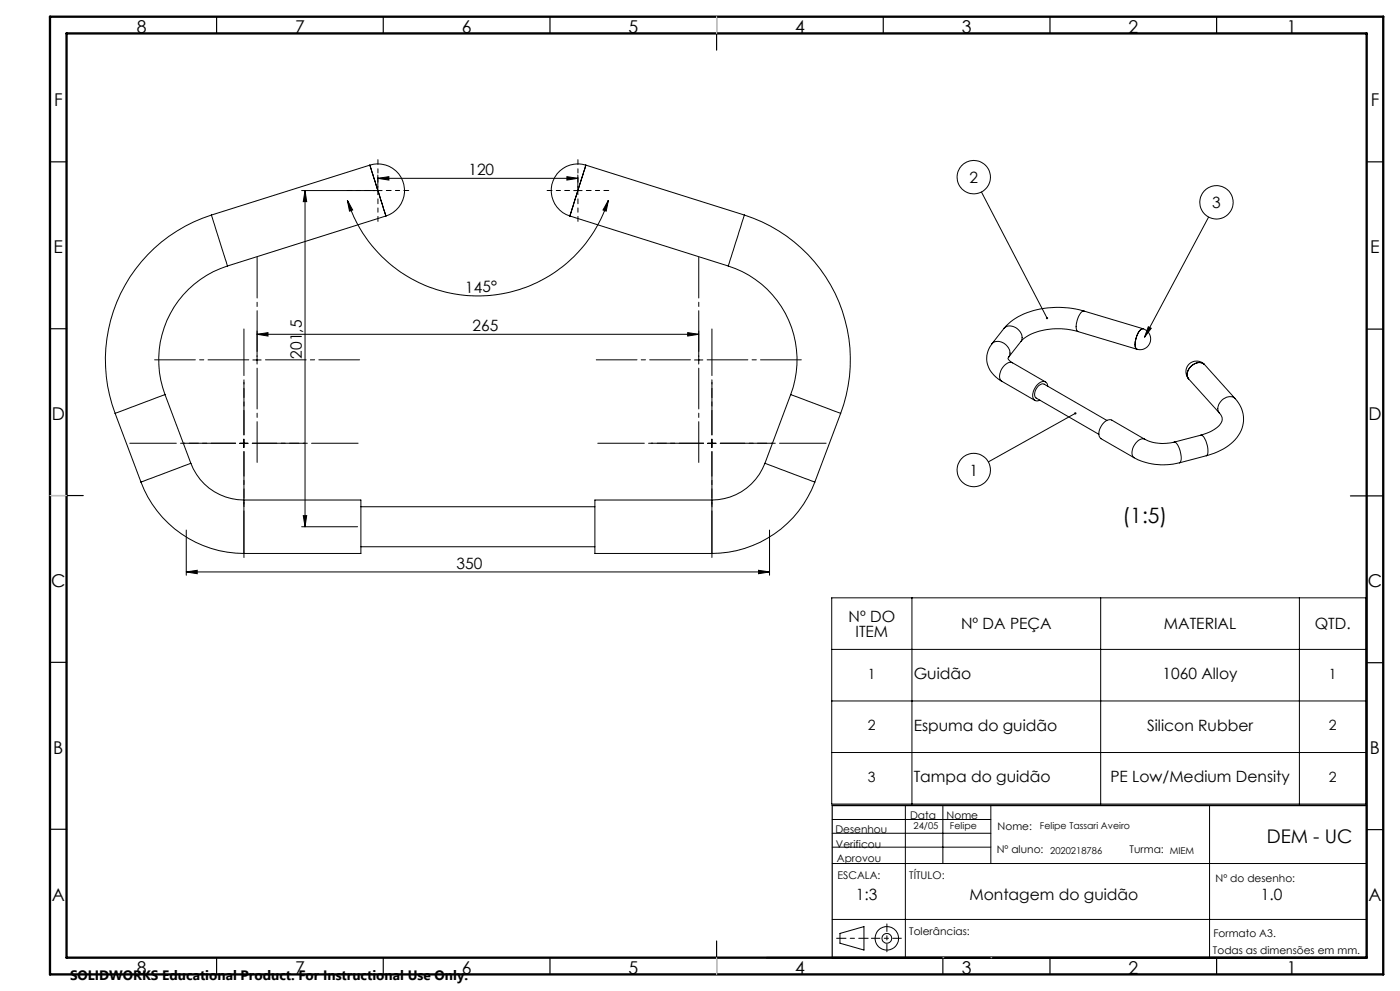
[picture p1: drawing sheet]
<svg xmlns="http://www.w3.org/2000/svg" width="420mm" height="297mm" viewBox="0 0 420 297" stroke-linecap="round" stroke-linejoin="round" font-family="sans-serif">
<g fill="none" stroke="#000" stroke-width=".3">
<path d="M90.5 57.1h24.1M91.5 57.1l.5 3.3h-1zM91.5 57.1v100.8M110.9 49.5a8 8 0 0 1 10.1 5.2 8 8 0 0 1-5.2 10M110.9 49.5l4.9 15.2M110.9 49.5l-47.5 14.9M113.3 53.4l3.4-.5v1.1zM113.3 52.5v5.8M113.3 53.4h60.1M170.1 52.9l3.3 .5-3.3 .6zM172.1 57.1h2.5M173.4 52.5v5.8"/>
<path d="M175.8 49.5a8 8 0 0 0-10.1 5.2 8 8 0 0 0 5.3 10M175.8 49.5l-4.8 15.2M175.8 49.5l47.5 14.9M294.4 57.5l19.7 37.8M63.4 64.4a45.5 45.5 0 0 0-28.9 59.5M63.4 64.4l4.8 15.3M68.2 79.7a29.5 29.5 0 0 0-18.7 38.5M104.2 60l1.6 2.9-1 .4zM104.2 60a41.1 41.1 0 0 0 39.2 28.7 41.1 41.1 0 0 0 39.1-28.7M115.8 64.7l-47.6 15M171 64.7l47.5 15M182.5 60l-.6 3.3-1-.4z"/>
<path d="M218.5 79.7a29.5 29.5 0 0 1 18.7 38.5M223.3 64.4a45.5 45.5 0 0 1 28.9 59.5M223.3 64.4l-4.8 15.3M362.6 65l-19.2 36.1M77.1 99.2v9.9M206.3 99.7l3.3 .5-3.3 .5zM209.6 99.2v9.9M301.2 98.4a3.3 3.3 0 0 1 5.2 1.6l.2 1.2-.4 1.2M301.2 98.4l-3.6 4.6M323.4 99.4a19.9 19.9 0 0 0-16 1.8l-1.2 1.2M323.4 99.4l17.7 5.3M325.2 93.2a26.1 26.1 0 0 0-21.3 2.7l-2.7 2.5"/>
<path d="M325.2 93.2a3.7 3.7 0 0 0-2.2 3.4 2.67 2.67 0 0 0 .4 2.8M325.2 93.2l17.7 5.3M342.9 98.5a3.2 3.2 0 0 1 2.2 4 3.2 3.2 0 0 1-4 2.2M342.9 98.5a3.7 3.7 0 0 0-2.2 3.4 2.63 2.63 0 0 0 .4 2.8M344.5 97.9l.9 .5-2 2.7zM49.5 118.2l-15 5.7M49.5 118.2l7.8 20.6M75.8 107.9h2.6M77.1 100.2l3.3-.5v1zM77.1 100.2h132.5M208.4 107.9h2.5M237.2 118.2l15 5.7"/>
<path d="M237.2 118.2l-7.7 20.6M297.6 103a7.1 7.1 0 0 0 1.8 10.6l1.1 .7M297.6 103a3.4 3.4 0 0 1 5.4 2.4l-.1 1.1-.3 .5M300.5 114.3l10 5.7M302.6 107l-.2 .4 .2 .4 1.1 .9M303.7 108.7a3.3 3.3 0 0 0-3.6 2.8 2.25 2.25 0 0 0 .4 2.8M303.7 108.7l10 5.8M306.2 102.4l-3.6 4.6M314.3 115.7a1.47 1.47 0 0 0-1-1.4 1.47 1.47 0 0 0-1.7 .7 4 4 0 0 0-1.4 4.8l.7 .4 1-.3M356.6 113.6l9.2 10.2M361.4 109.3a3.2 3.2 0 0 0-4.6-.3 3.2 3.2 0 0 0-.2 4.6M361.4 109.3a3.4 3.4 0 0 0-5.2 2.6v.7l.4 1"/>
<path d="M361.4 109.3l9.2 10.2M370.6 119.5a8.9 8.9 0 0 1-1.3 13.5 19.6 19.6 0 0 1-7.4 3.6M370.6 119.5a3.4 3.4 0 0 0-5.2 2.6v.7l.4 1M34.5 123.9l7.8 20.6M57.3 138.8a16.9 16.9 0 0 0 15.9 11.1M57.3 138.8l-15 5.7M71.9 132.9h2.5M73.2 131.6v2.5M212.3 132.9h2.5M213.6 131.6v2.5M229.5 138.8a17 17 0 0 1-15.9 11.1M229.5 138.8l14.9 5.7"/>
<path d="M252.2 123.9l-7.8 20.6M322.6 123.9l-26.1 14.5M332.1 126l-18.8-10.9a2.65 2.65 0 0 0-2.9 2.8l.1 .9 .4 .5 18.8 10.9M340.3 137.2a18.9 18.9 0 0 0 13.5 1.5M343.4 131.7a12.9 12.9 0 0 0 8.8 .8M343.4 131.7l-9.9-5.8a3.1 3.1 0 0 0-3.4 2.4 2.44 2.44 0 0 0 .2 3.2l10 5.7M343.4 131.7a3 3 0 0 0-3.4 2.3 2.49 2.49 0 0 0 .3 3.2M352.2 132.5a3.9 3.9 0 0 1 2 3.5 2.47 2.47 0 0 1-.4 2.7M360.3 130.4a4 4 0 0 1 2 3.5 2.8 2.8 0 0 1-.4 2.7M360.3 130.4l-8.1 2.1M361.9 136.6l-8.1 2.1M365.8 123.8a2.49 2.49 0 0 1-.3 3.9 12.2 12.2 0 0 1-5.2 2.7"/>
<path d="M42.3 144.5a33.1 33.1 0 0 0 30.9 21.4M55.9 158.9v13.5M73.2 149.9h35.1v16h-35.1M73.2 149.9v16M90.5 157.9h16.8M91 154.5h1l-.5 3.4zM108.3 151.9h70.2M213.6 149.9h-35.1v16h35.1M213.6 149.9v16M230.9 158.9v13.5M244.4 144.5a33.1 33.1 0 0 1-30.8 21.4M55.9 171.4l3.3-.5v1z"/>
<path d="M55.9 171.4h175M108.3 163.9h70.2M227.6 170.9l3.3 .5-3.3 .5zM249.5 179.2h160.3v61.8h-160.3zM273.6 179.2v61.8M330.2 179.2v61.8M389.8 179.2v61.8M249.5 194.6h160.3M249.5 210.1h160.3M249.5 225.5h160.3M249.7 258.8h160.3M249.7 249.7h47.6"/>
<path d="M249.7 245.6h47.6M249.7 253.9h47.6M271.6 241.4v45.6M282.9 241.4v17.4M297.3 241.4v17.4M362.9 241.4v45.6M249.7 275.6h160.3M252 279.7l7.2-2v7l-7.2-2z"/>
<circle cx="292.1" cy="53.1" r="5"/>
<circle cx="364.9" cy="60.6" r="5"/>
<circle cx="292.1" cy="140.9" r="5"/>
<circle cx="266" cy="281.2" r="1.46"/>
<circle cx="266.1" cy="281.2" r="3.5"/>
</g>
<path d="M74.6 107.8h-28.2M77.1 105.3v-28.2M77.1 110.3v28.3M79.6 107.8h28.3M207.1 107.8h-28.2M209.6 105.3v-28.2M209.6 110.3v28.3M212.1 107.8h28.3" fill="none" stroke="#000" stroke-width=".3" stroke-dasharray="15.2 1.3 1.3 1.3" stroke-dashoffset="3"/>
<path d="M70.7 132.8h-15.8M73.2 130.3v-15.7M73.2 135.3v15.8M75.7 132.8h15.7M211.1 132.8h-15.8M213.6 130.3v-15.7M213.6 135.3v15.8M216.1 132.8h15.7" fill="none" stroke="#000" stroke-width=".3" stroke-dasharray="15.2 1.3 1.3 1.3" stroke-dashoffset="7.9"/>
<path d="M70.7 132.8h-31.8M73.2 130.3v-31.7M73.2 135.3v31.8M75.7 132.8h31.7M211.1 132.8h-31.8M213.6 130.3v-31.7M213.6 135.3v31.8M216.1 132.8h31.7" fill="none" stroke="#000" stroke-width=".3" stroke-dasharray="15.2 1.3 1.3 1.3" stroke-dashoffset="1.3"/>
<path d="M110.9 57.1h-6.8M113.4 54.6v-6.8M113.4 59.6v6.7M115.9 57.1h6.7M170.9 57.1h-6.8M173.4 54.6v-6.8M173.4 59.6v6.7M175.9 57.1h6.7" fill="none" stroke="#000" stroke-width=".3" stroke-dasharray="15.2 1.3 1.3 1.3" stroke-dashoffset="13.8"/>
<path d="M261.4 281.2h9" fill="none" stroke="#000" stroke-width=".3" stroke-dasharray="15.2 1.3 1.3 1.3" stroke-dashoffset="12.7"/>
<path d="M266.1 276.9v8.3" fill="none" stroke="#000" stroke-width=".3" stroke-dasharray="15.2 1.3 1.3 1.3" stroke-dashoffset="13"/>
<path d="M260.4 281.2h-9.4" fill="none" stroke="#000" stroke-width=".3" stroke-dasharray="15.2 1.3 1.3 1.3" stroke-dashoffset="12.4"/>
<g fill="none" stroke="#000" stroke-width=".35">
<path d="M65 5v5M115 5v5M165 5v5M215 5v10M265 5v5M315 5v5M365 5v5M15 48.5h5M410 48.5h5M15 98.5h5M410 98.6h5M15 148.5h10"/>
<path d="M405.1 148.6h9.9M15 198.5h5M410 198.6h5M15 248.5h5M249.7 241.4v45.6M410 248.6h5M410 241.4v45.6M65 287v5M115 287v5M165 287v5M215 282v10M282.9 287v5"/>
<path d="M315 287v5M365 287v5"/>
</g>
<path d="M249.7 241.4h160.3M230 287h180" fill="none" stroke="#000" stroke-width=".5"/>
<path d="M15 5h400v287h-400zM20 10h390v277h-390z" fill="none" stroke="#000" stroke-width=".7"/>
<path d="M282.9 287h.1M297.3 287h.1" fill="none" stroke="#c0c0c0" stroke-width=".3"/>
<path d="M215 5v5M15 148.5h5M215 287v5" fill="none" stroke="#c0c0c0" stroke-width=".35"/>
<g fill="#000">
<path d="M91.5 57.1l.5 3.3h-1zM91 154.5h1l-.5 3.4z"/>
<path d="M104.2 60l1.6 2.9-1 .4zM182.5 60l-.6 3.3-1-.4z"/>
<path d="M77.1 100.2l3.3-.5v1zM206.3 99.7l3.3 .5-3.3 .5z"/>
<path d="M344.5 97.9l.9 .5-2 2.7zM313.8 95.1l.1 .5h.4l-.2-.3 .2 .3 .1-.1-.1-.4zM322.3 123.7a.34 .34 0 0 0 .3 .5 .34 .34 0 0 0 .3-.5l-.3 .2 .3-.2-.3-.2z"/>
<path d="M227.6 170.9l3.3 .5-3.3 .5zM55.9 171.4l3.3-.5v1zM170.1 52.9l3.3 .5-3.3 .6zM113.3 53.4l3.4-.5v1.1z"/>
</g>
<text font-size="6.3" x="336.8" y="156.7">(1:5)</text>
<text font-size="5.6" x="380" y="252.6">DEM - UC</text>
<g font-size="5.3">
<text x="41" y="9.9">8</text>
<text x="88.5" y="9.9">7</text>
<text x="138.5" y="9.9">6</text>
<text x="188.5" y="9.9">5</text>
<text x="238.5" y="9.9">4</text>
<text x="288.5" y="9.9">3</text>
<text x="338.5" y="9.9">2</text>
<text x="386" y="9.9">1</text>
<text x="16.2" y="31.7">F</text>
<text x="411.2" y="31.7">F</text>
<text x="16.1" y="75.9">E</text>
<text x="411.1" y="75.9">E</text>
<text x="15.5" y="125.9">D</text>
<text x="410.5" y="125.9">D</text>
<text x="15.4" y="175.9">C</text>
<text x="410.4" y="175.9">C</text>
<text x="16" y="225.9">B</text>
<text x="411" y="225.9">B</text>
<text x="15.5" y="270.2">A</text>
<text x="410.5" y="270.2">A</text>
<text x="41" y="291.9">8</text>
<text x="88.5" y="291.9">7</text>
<text x="138.5" y="291.9">6</text>
<text x="188.5" y="291.9">5</text>
<text x="238.5" y="291.9">4</text>
<text x="288.5" y="291.9">3</text>
<text x="338.5" y="291.9">2</text>
<text x="386" y="291.9">1</text>
</g>
<g font-size="4.7">
<text x="140.5" y="52.4">120</text>
<text x="290.9" y="54.8">2</text>
<text x="363.7" y="62.3">3</text>
<text x="139.6" y="87.8" transform="rotate(-1 139.6 87.8)">145°</text>
<text x="141.7" y="99.2">265</text>
<text x="90.5" y="107.5" transform="rotate(-90 90.5 107.5)">201,5</text>
<text x="290.9" y="142.5">1</text>
<text x="137" y="170.4">350</text>
<text x="254.6" y="186.3">Nº DO</text>
<text x="256.6" y="190.8">ITEM</text>
<text x="288.3" y="188.6">Nº DA PEÇA</text>
<text x="349.2" y="188.6">MATERIAL</text>
<text x="394.4" y="188.6">QTD.</text>
<text x="274.1" y="203.6">Guidão</text>
<text x="348.8" y="203.6">1060 Alloy</text>
<text x="274.1" y="219">Espuma do guidão</text>
<text x="344.1" y="219">Silicon Rubber</text>
<text x="274.1" y="234.5">Tampa do guidão</text>
<text x="333.1" y="234.5">PE Low/Medium Density</text>
<text x="256.8" y="269.8">1:3</text>
<text x="290.8" y="269.8">Montagem do guidão</text>
<text x="378.2" y="269.8">1.0</text>
</g>
<g font-size="4.2">
<text x="260.4" y="203.5">1</text>
<text x="398.6" y="203.5">1</text>
<text x="260.4" y="218.9">2</text>
<text x="398.6" y="218.9">2</text>
<text x="260.4" y="234.4">3</text>
<text x="398.6" y="234.4">2</text>
</g>
<text font-size="4.1" x="21" y="293.7">SOLIDWORKS Educational Product. For Instructional Use Only.</text>
<g font-size="3.2">
<text x="273" y="245.6">Data</text>
<text x="284" y="245.6">Nome</text>
<text x="250.6" y="249.7">Desenhou</text>
<text x="299.3" y="248.8">Nome:</text>
<text x="250.8" y="254.1">Verificou</text>
<text x="299" y="255.8">Nº aluno:</text>
<text x="338.9" y="255.8">Turma:</text>
<text x="251.1" y="258.3">Aprovou</text>
<text x="251.3" y="263.4">ESCALA:</text>
<text x="272.8" y="263.4">TÍTULO:</text>
<text x="364.7" y="264.4">Nº do desenho:</text>
<text x="272.8" y="280.2">Tolerâncias:</text>
<text x="364" y="280.7">Formato A3.</text>
<text x="363.9" y="285.8">Todas as dimensões em mm.</text>
</g>
<g font-size="2.8">
<text x="274.1" y="248.4">24/05</text>
<text x="285" y="248.4">Felipe</text>
<text x="311.9" y="248.4">Felipe Tassari Aveiro</text>
<text x="315" y="255.9">2020218786</text>
<text x="350.9" y="255.9">MIEM</text>
</g>
</svg>
